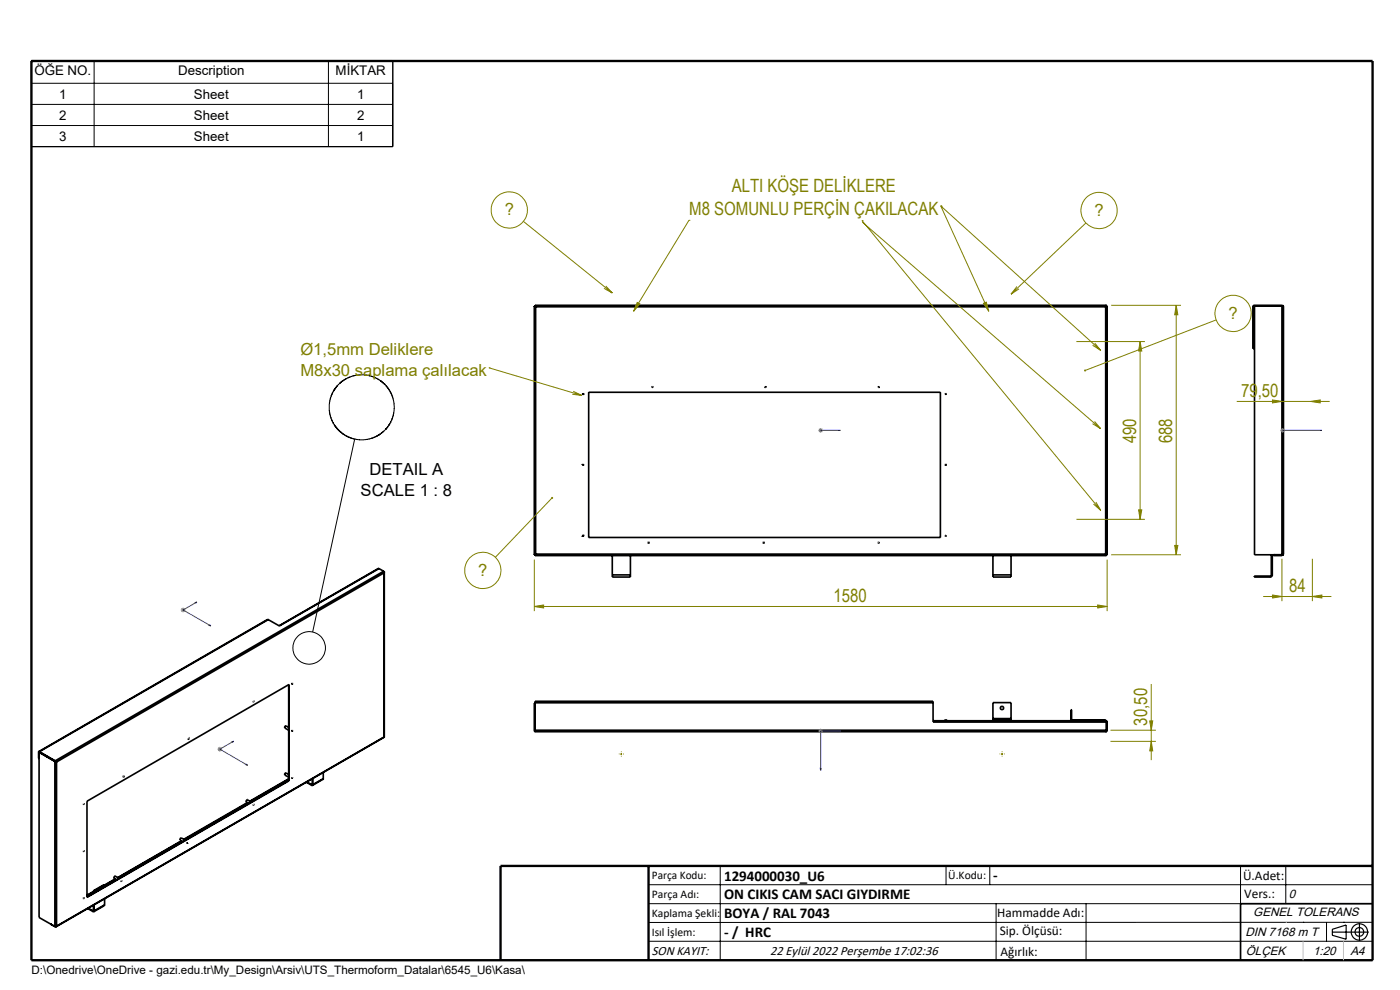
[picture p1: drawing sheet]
<svg xmlns="http://www.w3.org/2000/svg" width="297mm" height="210mm" viewBox="0 0 297 210" stroke-linecap="round" stroke-linejoin="round" font-family="sans-serif">
<g fill="none" stroke="#000" stroke-width=".35">
<path d="M113.3 64.9l.3 .2M113.3 64.9h.2M113.3 64.9v52.8M113.5 64.8l.1 .3M113.5 64.9l.1 .2M113.5 64.8h121.2M113.5 64.8v.1M113.6 65.1h121M113.6 65.1v52.4M234.6 65.1v52.4M234.7 64.8l-.1 .3M234.7 64.9l-.1 .2"/>
<path d="M234.7 64.9h.2M234.7 64.8v.1M234.9 64.9l-.3 .2M234.9 64.9v52.8M265.8 65.1h.2M265.8 67.1h.2M265.8 65.1v8.9h.2v-8.9M266.1 64.8l-.3 .3M266.1 64.9l-.1 .2M266.1 64.8h5.9M266.1 64.9h5.9M266.1 64.8v.1"/>
<path d="M266.1 64.9v52.8h5.9M270.2 64.9h.1M272 64.9l.3 .2M272 64.8l.3 .3M272 64.8v53.1M272 64.9h.1M272.3 65.1v52.4M123.6 98.6h.2zM124.9 83.2h74.6v30.8h-74.6zM138.4 82v.2zM162.3 82.1l.2-.1zM186.4 82v.2z"/>
<path d="M113.3 117.7h.2M113.5 117.7h.1M113.5 117.7v.2M113.5 117.9h121.2M113.6 117.5l-.3 .2M113.6 117.5l-.1 .4M113.6 117.5l-.1 .2M113.6 117.5h121M123.7 113.6l.1 .1zM129.9 117.9v4M133.7 117.9v4M210.6 117.9v4"/>
<path d="M214.5 117.9v4M234.6 117.5l.1 .4M234.6 117.5l.3 .2M234.6 117.5l.1 .2M234.7 117.7v.2M234.7 117.7h.2M269.7 117.7v4.2M269.9 117.7v4.2M269.9 117.7l.3 .2M270.2 117.7h.1M270.2 117.9h1.8M270.2 117.7v.2"/>
<path d="M272 117.6v.1M272.3 117.5l-.3 .2M272.3 117.5l-.3 .4M56.9 131.4l-48.6 28M56.9 131.4l-48.5 28M80.4 120.6l-21.2 12.1M80.4 120.6l-21.1 12.2-2.4-1.4M80.4 120.6l1 .6M81.4 121.2l.1 .3M81.4 121.2l-69.7 40.2M81.4 121.2h.1M81.5 121.2v.3"/>
<path d="M81.5 121.5l-69.5 40.1M81.5 121.5v34.8M81.5 121.2h-.1M81.5 121.4v34.9M129.9 121.9v.5h3.8v-.5M129.9 121.9h3.8M210.6 121.9v.5h3.9v-.5M210.6 121.9h3.9M269.5 122.2h-3.4v.2h3.4M269.5 122.2v.2M269.7 121.9l-.2 .3M269.7 121.9h.2"/>
<path d="M269.9 121.9l-.1 .3-.3 .2M8.2 159.6h.1M8.2 159.6l.1 1.3M8.3 159.6v35l3.3 1.9M8.3 159.6l3.3 1.9M8.4 159.4l-.2 .2M8.4 159.6h-.1M8.4 159.4l3.3 2M8.4 159.4v.2M8.4 159.6l3.3 1.9M40 156.7v.1zM53.8 148.8h.1"/>
<path d="M61.2 154.3l-.5-.3-.3 .2v.2l.8 .5M61.2 145.3v20.3M62 145h.1M62 155h.1M81.5 156.3l-69.6 40.3M81.5 156.3l-69.5 40.2M113.3 154.9l.3 .3M113.3 154.9h121.6M113.5 149.1v-.3h84.4v.3M113.5 154.9l.1 .3M113.5 154.9v.1M113.5 149.1v5.8"/>
<path d="M113.5 149.1h-.2v5.8M113.5 149.1h84.4M113.6 155.2h121M197.9 149.1v4.1h37M197.9 152.9h36.7M200.3 152.9v-.2h.6v.2M210.6 152.4v.2M210.6 152.4v-3.4h3.9v3.4M210.6 152.6v.3M210.6 152.6h3.9M210.6 152.4h3.9M214.5 152.4v.2"/>
<path d="M214.5 152.6v.3M227.2 152.6l.2 .3h.1v-.2M227.2 152.6h.1M227.2 152.6v-2h.1v2M227.3 152.6l.2 .1M227.5 152.7h7.1v.2M234.6 152.9l.1 .3M234.6 152.9l.3 .3M234.6 152.9h.1M234.7 153.1v.1M234.7 154.9l-.1 .3M234.7 154.9v.1"/>
<path d="M234.7 153.2v1.7M234.9 154.9l-.3 .3M234.9 153.2v1.7M9.5 160.2h.1M11.6 161.5l.4 .1M11.6 161.5v35M11.7 161.5l.2 .1M11.7 161.4l.3 .2M11.7 161.5h-.1M11.7 161.4v.1M11.9 161.6h.1M12 161.6v34.9"/>
<path d="M17.8 170.5h.1M18.5 170l42.8-24.8v20.4l-42.8 24.8zM26.2 164.7h.1M38.5 178.4l-13.5 7.8M38.6 178.4l-13.6 7.8M39.3 178.2l-.8-.4h-.2l-.1 .4 .6 .3M39.8 178.7h.1M52.5 170.2l-13.5 7.8M52.6 170.3l-13.5 7.8M53.3 170.1l-.8-.5-.3 .5 .6 .3M53.8 170.7h.1M61.2 164.3l-.5-.3-.3 .2v.2l.8 .4"/>
<path d="M61.2 165.3l-8.1 4.7M61.2 165.2l-8.2 4.8M61.2 165.6h.1M61.2 165.6l-42.7 24.7M62 165h.1M65 165.9l1.1 .7M65.1 165.9l1 .5M66.1 166.4v.2M66.3 166.4h-.2M66.3 166.4h.1M66.3 165.2v1.2M66.4 166.4l-.1 .2h-.2"/>
<path d="M66.4 165.1v1.3M68.6 165.2l-2.3 1.4M68.6 163.9v1.3M68.6 165.2l-2.2 1.2M10.7 196h.1M10.7 196l1 .6M11.7 196.6h.1M12 196.5h-.4M12 196.5l-.3 .1M17.8 180.5h.1M17.8 190.5h.1M18.6 192.7l1.1 .6"/>
<path d="M18.7 192.6l1 .6M19.7 193.2v.1M19.8 193.1l-.1 .1M19.8 188.9l2.2-1.2h.2l-2.2 1.3zM19.8 193.1l.2 .1M19.8 188.9v.2M19.8 192v1.1M20 193.2l-.1 .2-.2-.1M20 191.9v1.3M22.2 191.9l-.1 .2-2.2 1.3M22.2 190.6v1.3M22.2 191.9l-2.2 1.3"/>
<path d="M24.4 186.4l-5.9 3.5M24.6 186.5l-6.1 3.5M25.3 186.3l-.9-.5-.2 .5 .6 .3M25.8 186.9h.1M291.2 191.7h-28v12"/>
<circle cx="123.7" cy="83.6" r=".08"/>
<circle cx="200.6" cy="83.6" r=".06"/>
<circle cx="200.7" cy="98.6" r=".06"/>
<circle cx="137.6" cy="115.1" r=".06"/>
<circle cx="162" cy="115.1" r=".06"/>
<circle cx="186.4" cy="115.1" r=".06"/>
<circle cx="200.6" cy="113.7" r=".07"/>
<circle cx="212.6" cy="150.2" r=".35"/>
</g>
<path d="M113.5 65.1a.17 .17 0 0 1 .3 0 .17 .17 0 0 1-.3 0zM234.4 65.1a.17 .17 0 0 1 .3 0 .17 .17 0 0 1-.3 0zM113.5 117.5a.17 .17 0 0 1 .3 0 .17 .17 0 0 1-.3 0zM234.4 117.5a.17 .17 0 0 1 .3 0 .17 .17 0 0 1-.3 0z" fill="#000"/>
<g fill="none" stroke="#000" stroke-width=".21">
<path d="M6.7 12.8h76.6v18.3h-76.6zM6.7 17.7h76.6M20 12.8v18.3M69.7 12.8v18.3M6.7 22.1h76.6M6.7 26.6h76.6M75.2 93.1l-8.9 41M137.6 187.7h153.6M137.6 191.7h153.6M137.6 199.7h153.6M152.8 183.7v20M200.7 183.7v4"/>
<path d="M210 183.7v4M211.3 191.7v12M230.4 191.7v12M263.2 183.7v20M272.8 183.7v8M276.4 195.6h.1M281.4 195.6v4.1M285 195.6h.1M291.2 195.6l-153.6 .1"/>
<circle cx="76.7" cy="86.4" r="6.9"/>
<circle cx="65.6" cy="137.4" r="3.5"/>
</g>
<g fill="none" stroke="#808000" stroke-width=".21">
<path d="M111 46.9l18.9 15.3M146.2 46.7h.1M146.2 46.7l-11.8 19.3M182.9 46.8h.1M182.9 46.8l50.6 61.5M183 47.2h.1M183 47.2l50.5 43.7M199.6 43.7h.1M199.6 43.7l10.2 22.3M199.7 43.8h.1M199.7 43.8l33.8 30.5M230.4 47.3l-15.9 15.1"/>
<path d="M103.8 78h.1M103.8 78l19.6 5.9M128.1 61.2l1.8 1M128.5 60.7l1.4 1.5M135.2 64.2l.5 .3-1.3 1.5zM208.6 64.3l.6-.2 .6 1.9zM215.7 60.8l-1.2 1.6M216.2 61.3l-1.7 1.1M228.4 72.5h14.5M231.8 73.2l1.7 1.1M232.2 72.8l1.3 1.5M235.7 64.8h14.8"/>
<path d="M241.9 72.5l.3 2h-.7zM241.9 72.5v37.7M249.5 64.8l.4 2h-.7zM249.5 64.8v52.9M258 67.9l-27.8 10.7M121.4 83.6l2 .3M121.6 83l1.8 .9M231.8 89.9l1.7 1M232.2 89.4l1.3 1.5M262.4 85.2h19.7M269.9 84.8l2.1 .4-2.1 .3zM278.1 85.2l2-.4v.7z"/>
<path d="M113.3 118.7v10.9M117.1 105.6l-12 12.6M228.4 110.2h14.5M232 106.9l1.5 1.4M232.5 106.5l1 1.8M234.9 118.7v10.9M235.7 117.7h14.8M241.5 108.2h.7l-.3 2zM249.2 115.7h.7l-.4 2zM272 118.5v9M278.4 118.5v9M113.3 128.6l2-.3v.7z"/>
<path d="M113.3 128.6h121.6M232.9 128.3l2 .3-2 .4zM268 126.5h14.4M269.9 126.2l2.1 .3-2.1 .4zM278.4 126.5l2-.3v.7zM131.6 159.9h.4M131.8 159.8v.4M212.4 159.9h.4M212.6 159.8v.4M235.6 157.3h9.6M235.6 154.9h9.6M243.9 152.9h.6l-.3 2z"/>
<path d="M244.2 157.3l.3 2h-.6zM244.2 145.1v16.1"/>
<circle cx="108" cy="44.5" r="3.8"/>
<circle cx="233.2" cy="44.6" r="3.8"/>
<circle cx="261.6" cy="66.5" r="3.8"/>
<circle cx="102.4" cy="121" r="3.9"/>
</g>
<g fill="none" stroke="#000" stroke-width=".25">
<path d="M282.6 197.7h7.8M282.6 197.1l3-.9v3l-3-.8zM288.4 195.8v3.8M106.2 203.7h185"/>
<circle cx="288.4" cy="197.7" r="1.74"/>
<circle cx="288.4" cy="197.7" r=".93"/>
</g>
<g fill="none" stroke="#00f" stroke-width=".21">
<path d="M174 91.3h.2zM174.1 91.3h.1M174.1 91.3h4.2M178.3 91.3h-.5h.5M272 91.3h.2zM272.1 91.3h.1M272.1 91.3h8.3M280.4 91.3h-.4h.4M41.4 127.8l.4-.1-.2 .2zM41.8 127.7l-3 1.7 5.9 3.4M44.3 132.7l.2-.1 .2 .2zM49.2 157.4l.4-.2-.2 .2z"/>
<path d="M49.6 157.2l-3 1.7 5.9 3.4M177.8 155l.5 .1-.5 .1zM178.3 155.1h-4.2v8.3M52.1 162.2l.2-.1 .2 .2zM174 163h.2l-.1 .4z"/>
</g>
<g fill="none" stroke="#808080" stroke-width=".21">
<path d="M173.6 91.3h1M173.7 90.9l.7 .7M174.1 90.8v1M174.4 90.9l-.7 .7M271.6 91.3h1M271.7 90.9l.8 .7M272.1 90.8v1M272.5 90.9l-.8 .7M38.3 129.4h1M38.5 129l.7 .7M38.8 128.9v1M39.2 129l-.7 .7"/>
<path d="M46.1 158.9h1M46.3 158.6l.7 .7M46.6 158.4v1M47 158.6l-.7 .7M173.6 155.1h1M173.7 154.7l.7 .7M174.1 154.6v1M174.4 154.7l-.7 .7"/>
</g>
<path d="M131.4 159.9h-.1M131.8 159.5v-.1M132.2 159.9h.2M212.2 159.9h-.2M212.6 159.5v-.1M213 159.9h.1M131.8 160.3v.2M212.6 160.3v.2" fill="none" stroke="#808000" stroke-width=".21" stroke-dasharray="15.2 1.3 1.3 1.3" stroke-linecap="butt"/>
<path d="M6.7 12.9h284.5v190.8h-284.5zM137.6 183.7v20M291.2 183.7h-185v20" fill="none" stroke="#000" stroke-width=".5"/>
<path d="M276.4 199.7v4M285 199.7v4" fill="none" stroke="#c0c0c0" stroke-width=".21"/>
<path d="M272.8 195.6h.1" fill="none" stroke="#c0c0c0" stroke-width=".25"/>
<g fill="#808000">
<path d="M230.1 78.4l-.1 .3 .2-.1-.2 .1v.1a.23 .23 0 0 0 .4-.2 .23 .23 0 0 0-.3-.2zM117 105.4a.22 .22 0 0 0 0 .3 .22 .22 0 0 0 .3 .1 .22 .22 0 0 0 0-.3l-.2 .1 .2-.1z"/>
<path d="M208.6 64.3l.6-.2 .6 1.9zM135.2 64.2l.5 .3-1.3 1.5z"/>
</g>
<g fill="#00f">
<path d="M177.8 91.3h.5zM174 91.3h.2z"/>
<path d="M272 91.3h.2zM280 91.3h.4z"/>
<path d="M177.8 155v.2l.5-.1zM174 163l.1 .4 .1-.4z"/>
<path d="M49.2 157.4h.2l.2-.2zM52.1 162.2l.4 .1-.2-.2zM41.4 127.8l.2 .1 .2-.2zM44.3 132.7l.4 .1-.2-.2z"/>
</g>
<g fill="#808000">
<path d="M278.4 126.5l2-.3v.7zM269.9 126.2l2.1 .3-2.1 .4z"/>
<path d="M113.3 128.6l2-.3v.7zM232.9 128.3l2 .3-2 .4zM269.9 84.8l2.1 .4-2.1 .3zM278.1 85.2l2-.4v.7z"/>
<path d="M241.5 108.2h.7l-.3 2zM241.9 72.5l.3 2h-.7z"/>
<path d="M244.2 157.3l.3 2h-.6zM243.9 152.9h.6l-.3 2z"/>
<path d="M249.5 64.8l.4 2h-.7zM249.2 115.7h.7l-.4 2z"/>
</g>
<g font-size="3.9" fill="#808000">
<text x="155.2" y="40.8">ALTI KÖŞE DELİKLERE</text>
<text x="146.2" y="45.6">M8 SOMUNLU PERÇİN ÇAKILACAK</text>
<text x="263.3" y="84.3">79,50</text>
<text x="241" y="94.1" transform="rotate(-90 241 94.1)">490</text>
<text x="248.7" y="94.1" transform="rotate(-90 248.7 94.1)">688</text>
<text x="273.5" y="125.6">84</text>
<text x="176.8" y="127.8">1580</text>
<text x="243.4" y="153.9" transform="rotate(-90 243.4 153.9)">30,50</text>
</g>
<g font-size="3.5" fill="#808000">
<text x="107.1" y="45.7">?</text>
<text x="232.2" y="45.8">?</text>
<text x="260.6" y="67.6">?</text>
<text x="63.7" y="75.3">Ø1,5mm Deliklere</text>
<text x="63.7" y="79.8">M8x30 saplama çalılacak</text>
<text x="101.5" y="122.1">?</text>
</g>
<g font-size="3.5">
<text x="78.4" y="100.7">DETAIL A</text>
<text x="76.5" y="105.2">SCALE 1 : 8</text>
</g>
<g font-size="3.2">
<text x="153.6" y="186.8">1294000030_U6</text>
<text x="153.6" y="190.8">ON CIKIS CAM SACI GIYDIRME</text>
<text x="210.7" y="186.6">-</text>
<text x="153.6" y="194.8">BOYA / RAL 7043</text>
<text x="153.6" y="198.8">- / HRC</text>
</g>
<g font-size="2.8">
<text x="7.3" y="16">ÖĞE NO.</text>
<text x="37.8" y="16">Description</text>
<text x="71.2" y="16">MİKTAR</text>
<text x="12.5" y="20.9">1</text>
<text x="41.2" y="20.9">Sheet</text>
<text x="75.7" y="20.9">1</text>
<text x="12.5" y="25.4">2</text>
<text x="12.5" y="29.9">3</text>
<text x="41.2" y="25.4">Sheet</text>
<text x="41.2" y="29.9">Sheet</text>
<text x="75.7" y="25.4">2</text>
<text x="75.7" y="29.9">1</text>
<text x="263.7" y="186.7">Ü.Adet:</text>
<text x="263.9" y="190.5">Vers.:</text>
<text x="211.5" y="194.5">Hammadde Adı:</text>
<text x="138.3" y="202.6">SON KAYIT:</text>
<text x="163.4" y="202.6">22 Eylül 2022 Perşembe 17:02:36</text>
<text x="212.1" y="198.4">Sip. Ölçüsü:</text>
<text x="212.2" y="202.7">Ağırlık:</text>
</g>
<g font-size="2.6">
<text x="273.4" y="190.4">0</text>
<text x="265.9" y="194.4">GENEL TOLERANS</text>
<text x="264.2" y="198.5">DIN 7168 m T</text>
<text x="264.3" y="202.6">ÖLÇEK</text>
<text x="278.5" y="202.6">1:20</text>
<text x="286.5" y="202.6">A4</text>
</g>
<g font-size="2.5">
<text x="138.3" y="186.4">Parça Kodu:</text>
<text x="138.3" y="190.5">Parça Adı:</text>
<text x="201.2" y="186.5">Ü.Kodu:</text>
<text x="138.3" y="194.5">Kaplama Şekli:</text>
<text x="138.3" y="198.6">Isıl İşlem:</text>
<text x="6.7" y="206.7">D:\Onedrive\OneDrive - gazi.edu.tr\My_Design\Arsiv\UTS_Thermoform_Datalar\6545_U6\Kasa\</text>
</g>
</svg>
